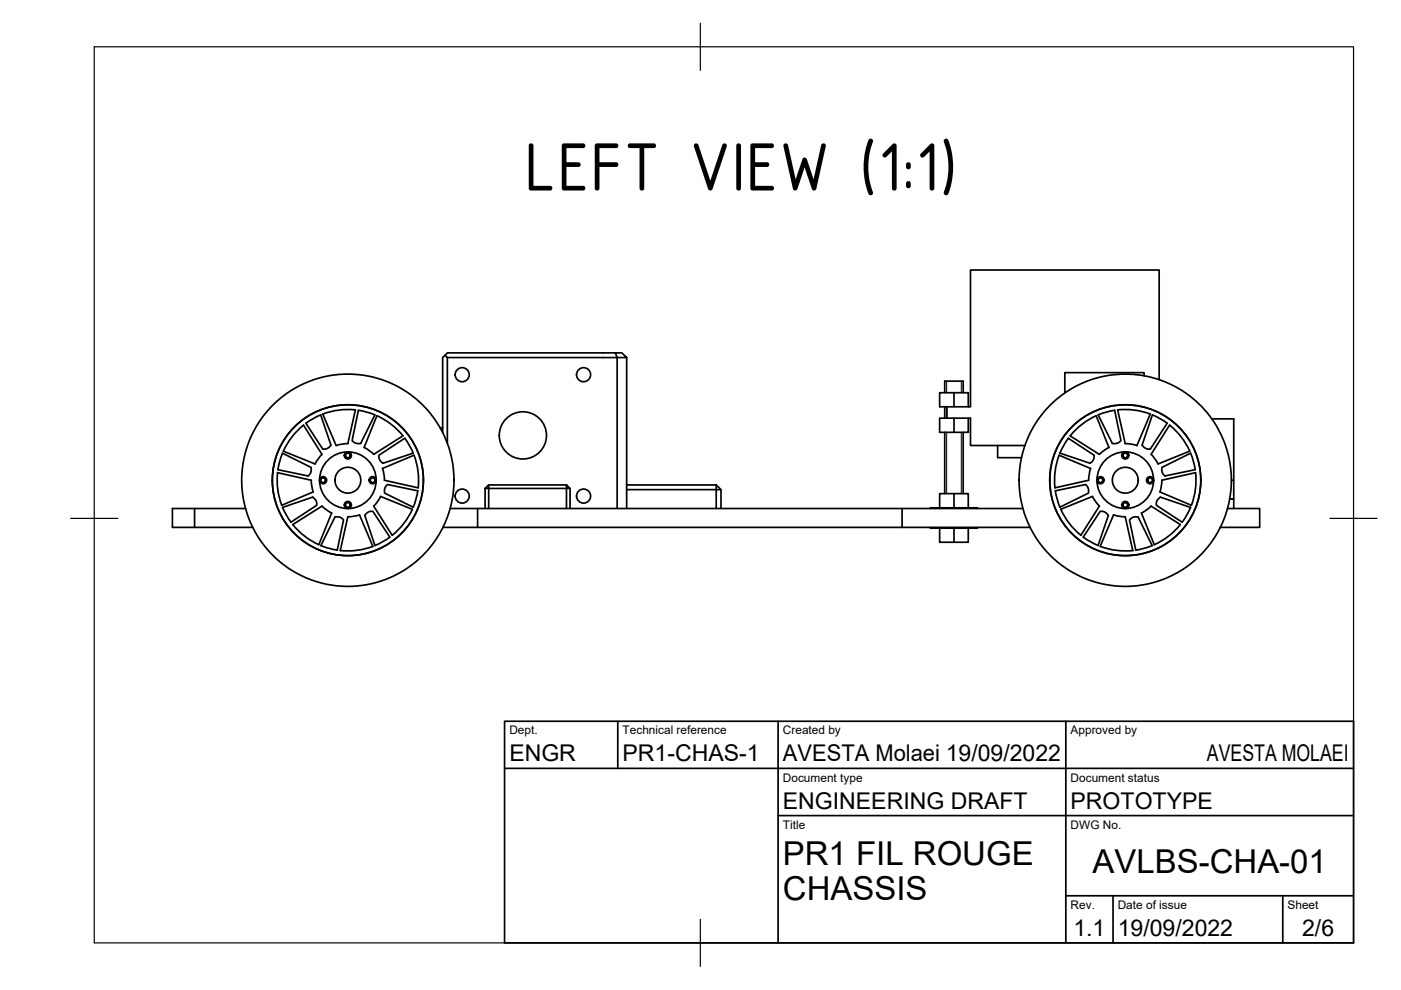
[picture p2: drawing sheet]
<svg xmlns="http://www.w3.org/2000/svg" width="297mm" height="210mm" viewBox="0 0 297 210" stroke-linecap="round" stroke-linejoin="round" font-family="sans-serif">
<!-- layer: Visible -->
<g fill="none" stroke="#000" stroke-width=".36">
<path d="M94.8 75.8h36.1v32M130.5 74.8h-35.7l-.4 .5M130.5 74.8h1.3l1.1 1h-2zM132.9 75.8v32M242.6 79.7v-.7h-16.8v4.3M58.9 99.6l1-3.5 6.1 3v.5l-.2 .8-.5 .5-6.4-1.3M60.1 95.7l6.7 2.7 1.5-2.1M60.1 95.7a15 15 0 0 1 4.2-5.6l4 6.2M64.9 89.7l1.5-.9 1.6-.8 2.2 6.4-.4 .4-.7 .4h-.7zM68.4 87.8a15 15 0 0 1 7-.9l-1.6 7.2-1.6 .1-.9 .3zM79.5 88l-1.7-.6-1.8-.4-1.3 6.4 .3 .4 .7 .2h.8l3-6M79.9 88.2l-2.7 6.7 2 1.4"/>
<path d="M79.9 88.1a15 15 0 0 1 5.5 4.3l-6.2 3.9M80.3 96.5l5.5-3.6 1 1.5 .8 1.7-6.4 2.1-.8-.8zM93.9 91.7v-15.9l.5-.5 .4 .5v18.2M93.9 90.7l-.5 .1M200.3 83.3v-2.5h3.9v2.5M200.3 86.2v2.5M200.3 91.7v13M200.8 86.2v2.5h5v5.8h11.5M200.8 86.2h-1.6v-2.9h3.1v2.9M200.8 88.7h-1.6v3h3.1v-3M202.3 83.3h3v2.9M204.2 91.7v13"/>
<path d="M205.3 88.7v3h-3M211.5 94.5v2.5h5.1M224.5 96.5l6.7 2.8-.4 2.5-7.2 1.6M224.6 96.5a15 15 0 0 0-.9 6.9M224.7 96.1l.8-1.7 1-1.5 5.5 3.6v.5l-.3 .6-.6 .6-6.4-2.1M226.9 92.4l6.2 3.9M226.9 92.4a14.9 14.9 0 0 1 5.5-4.2l2.7 6.7-2 1.4M232.9 88l1.7-.6 1.7-.4 1.4 6.4-.4 .4-.7 .2h-.8l-3-6M237 86.9a15 15 0 0 1 6.9 .9l-2.8 6.7-1.5-.4h-1zM244.3 88l1.7 .8 1.5 .9-3.6 5.5h-.5l-.7-.3-.6-.5zM245.8 80.5v-23.3h-40v29h-5M248 90.1l-3.9 6.2"/>
<path d="M248 90.1a15 15 0 0 1 4.3 5.6l-6.8 2.7-.5-.9-.9-1.2M252.4 96.1l-6 3v.9l.2 .6 .4 .3 6.4-1.3-.4-1.8-.6-1.7M256.9 88.8h4.7v17h-.9h.9v2M36.6 107.8h4.7v4h-4.7zM41.3 111.8h12.3M41.3 107.8h10.8M58.8 100.2l7.2 1.6 .4 2.5-6.7 2.8a15 15 0 0 1-.9-6.9zM59.9 107.6l.8 1.6 1 1.5 5.4-3.6 .1-.4-.3-.7-.6-.6-6.4 2.2M62.1 111.2l6.2-3.9 2 1.5-2.7 6.7a15 15 0 0 1-5.5-4.3zM68 115.7l1.7 .6 1.8 .3 1.3-6.3-.4-.5-.6-.2h-.8l-3 6.1M77.6 108.9l.7-.4 .8-.1 3.6 5.5-1.6 1-1.6 .8-2.2-6.4zM79.1 115.9l-2.9-6.7-2.4 .4-1.7 7.1"/>
<path d="M79.1 115.8a15 15 0 0 1-7 .9M80.7 105.3l6.7 2.7a15 15 0 0 1-4.2 5.5M80.7 105.3l-1.5 2 4 6.2M81.5 101.8l-.1-1.5-.3-1 6.7-2.8a15 15 0 0 1 .9 6.9l-7.2-1.6M81.9 103l.3-.3 6.4 1.4-.4 1.7-.6 1.7-6-2.9v-1zM95.4 107.8h5.9M102.8 103.6l.8-.8v.8zM102.8 103.6v4.2M103.6 107.8v-4.2h16.5v4.2M103.6 102.8h16.5M120.1 102.8l.8 .8h-.8zM120.9 103.6v4.2"/>
<path d="M132.9 102.8h18.9M132.9 103.8h18.9v4M151.8 102.8l1.1 1v4M151.8 102.8v1h1.1M191.3 107.8h-90v4h-7.4M191.3 111.8h27.1M197.3 107.8v-.1h10v.1M197.3 111.8v.2h10v-.2M199.2 112v3h3.1v-3M199.2 107.7v-3h3.1v3M202.3 104.7h3v3M205.3 112v3h-3"/>
<path d="M216.9 107.8h-25.6v4h-90M224.7 107.5l-1-3.4 6.4-1.4 .4 .4 .3 .5v1l-6.1 2.9M232.8 115.7l-1.6-.8-1.5-1 3.6-5.5h.4l.8 .3 .5 .6-2.2 6.4M233.1 107.3l-3.9 6.2M233.1 107.3l-1.5-2-6.7 2.7a15 15 0 0 0 4.3 5.5M233.3 115.9l2.8-6.7 2.5 .4 1.6 7.1M233.3 115.8a15 15 0 0 0 6.9 .9M244.1 107.3l-1.2 1-.9 .5 2.7 6.7a15 15 0 0 0 5.6-4.3l-6.2-3.9M244.3 115.7l-1.7 .6-1.8 .3-1.3-6.3 .4-.5 .7-.2h.7l3 6.1M245.9 104.3l.4-1.5v-1l7.2-1.6a15 15 0 0 1-.9 6.9l-6.7-2.8M252.4 107.6l-.8 1.6-.9 1.5-5.5-3.6v-.4l.2-.7 .6-.6 6.4 2.2M260.2 107.8h6.9v4h-8.4"/>
<path d="M261.1 101.8h.5"/>
<circle cx="98" cy="79.4" r="1.49"/>
<circle cx="123.7" cy="79.4" r="1.49"/>
<circle cx="73.8" cy="96.6" r=".5"/>
<circle cx="73.8" cy="96.6" r=".75"/>
<circle cx="110.9" cy="92.3" r="5"/>
<circle cx="238.6" cy="96.6" r=".75"/>
<circle cx="238.6" cy="96.6" r=".5"/>
<circle cx="68.5" cy="101.8" r=".5"/>
<circle cx="68.5" cy="101.8" r=".75"/>
<circle cx="73.7" cy="101.8" r="16"/>
<circle cx="73.7" cy="101.8" r="22.5"/>
<circle cx="73.8" cy="107.1" r=".5"/>
<circle cx="73.8" cy="107.1" r=".75"/>
<circle cx="73.8" cy="101.8" r="2.74"/>
<circle cx="73.8" cy="101.8" r="6"/>
<circle cx="73.8" cy="101.8" r="16"/>
<circle cx="79" cy="101.8" r=".5"/>
<circle cx="79" cy="101.8" r=".75"/>
<circle cx="98" cy="105.2" r="1.49"/>
<circle cx="123.7" cy="105.2" r="1.49"/>
<circle cx="233.3" cy="101.8" r=".75"/>
<circle cx="233.3" cy="101.8" r=".5"/>
<circle cx="238.6" cy="101.8" r="22.5"/>
<circle cx="238.6" cy="101.8" r="16"/>
<circle cx="238.6" cy="101.8" r="6"/>
<circle cx="238.6" cy="101.8" r="2.74"/>
<circle cx="238.6" cy="107.1" r=".75"/>
<circle cx="238.6" cy="107.1" r=".5"/>
<circle cx="243.8" cy="101.8" r=".75"/>
<circle cx="243.8" cy="101.8" r=".5"/>
</g>
<path d="M200.7 80.8v2.5M200.7 86.2v2.5M200.7 91.7v13M203.8 80.8v2.5M203.8 91.7v13" fill="none" stroke="#000" stroke-width=".21"/>
<!-- layer: TitleBlock -->
<path d="M107 152.9h180v47h-180zM131 152.9v10M165 152.9v47M226 152.9v47M107 162.9h180M165 172.9h122M226 189.9h61M236 189.9v10M272 189.9v10" fill="none" stroke="#000" stroke-width=".36"/>
<!-- layer: Border -->
<path d="M20 9.9h267v190h-267zM148.5 4.9v10M15 109.9h10M282 109.9h10M148.5 194.9v10" fill="none" stroke="#000" stroke-width=".25"/>
<text font-size="15.5" x="111.1" y="40.4">LEFT VIEW (1:1)</text>
<g font-size="7">
<text x="166" y="183.4">PR1 FIL ROUGE</text>
<text x="231.6" y="185.2">AVLBS-CHA-01</text>
<text x="166" y="190.9">CHASSIS</text>
</g>
<g font-size="4.9">
<text x="108" y="161.4">ENGR</text>
<text x="132" y="161.4">PR1-CHAS-1</text>
<text x="166" y="161.4">AVESTA Molaei 19/09/2022</text>
<text x="255.9" y="161.4">AVESTA MOLAEI</text>
<text x="166" y="171.4">ENGINEERING DRAFT</text>
<text x="227" y="171.4">PROTOTYPE</text>
<text x="227.6" y="198.6">1.1</text>
<text x="237" y="198.4">19/09/2022</text>
<text x="276.1" y="198.6">2/6</text>
</g>
<g font-size="2.5">
<text x="108" y="155.7">Dept.</text>
<text x="132" y="155.7">Technical reference</text>
<text x="166" y="155.7">Created by</text>
<text x="227" y="155.7">Approved by</text>
<text x="166" y="165.7">Document type</text>
<text x="227" y="165.7">Document status</text>
<text x="166" y="175.7">Title</text>
<text x="227" y="175.7">DWG No.</text>
<text x="227" y="192.7">Rev.</text>
<text x="237" y="192.7">Date of issue</text>
<text x="273" y="192.7">Sheet</text>
</g>
</svg>
